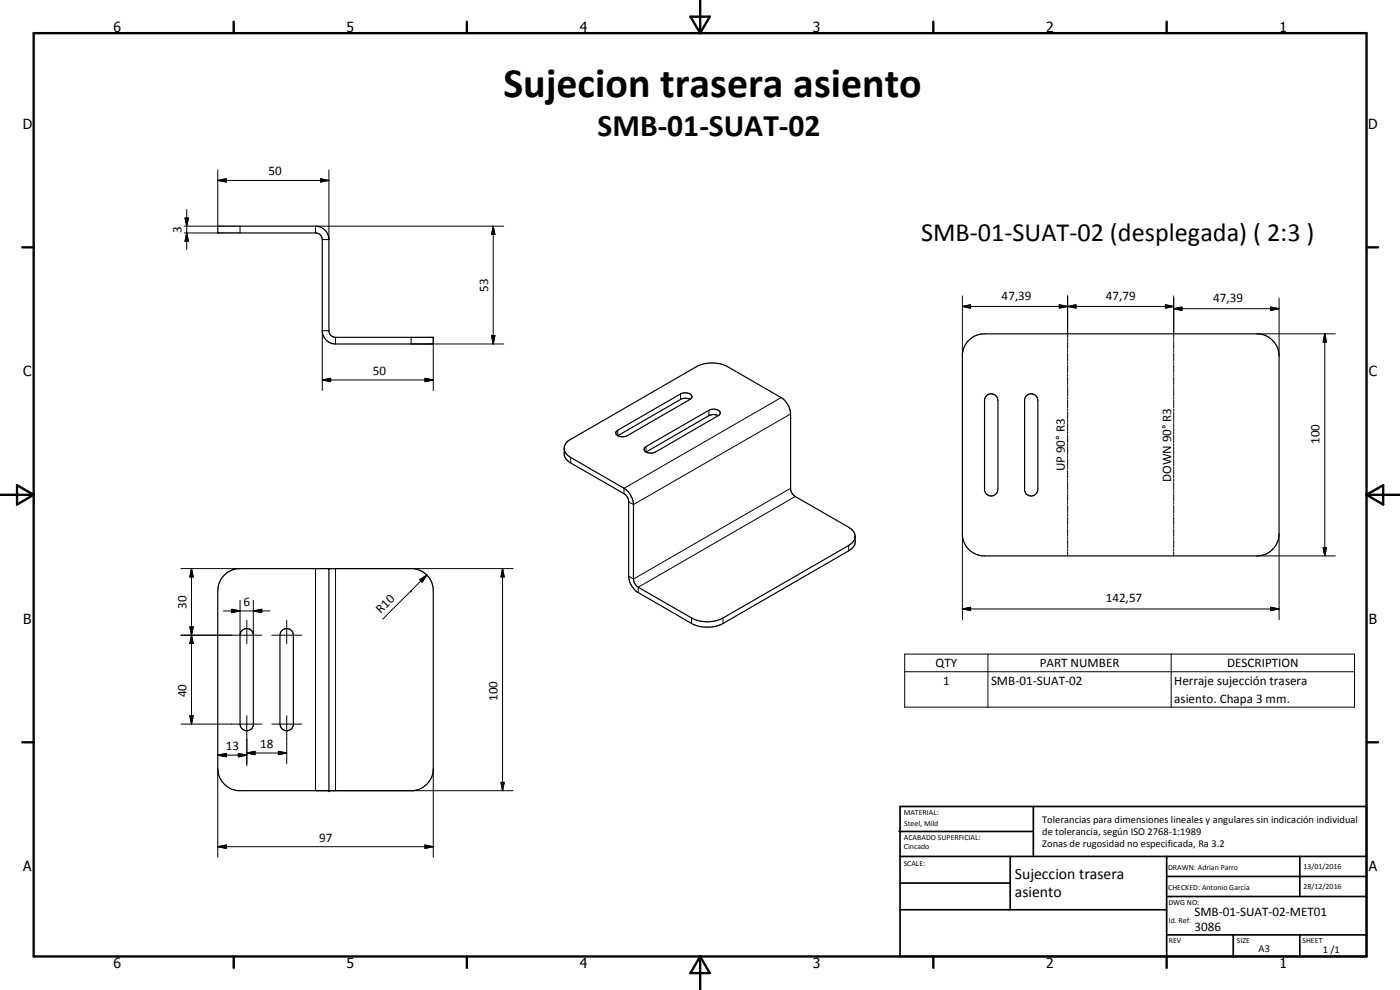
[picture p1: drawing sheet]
<svg xmlns="http://www.w3.org/2000/svg" width="420mm" height="297mm" viewBox="0 0 420 297" stroke-linecap="round" stroke-linejoin="round" font-family="sans-serif">
<g fill="none" stroke="#000" stroke-width=".35">
<path d="M65.4 67.9h29.3a4.1 4.1 0 0 1 4 3.5v27.8a2 2 0 0 0 2 2h29.3v2h-29.3a4 4 0 0 1-4-3.5v-27.8a2.07 2.07 0 0 0-1.6-2h-29.7zM207.1 119.8a3.1 3.1 0 0 0-2.9 0l-18.8 10.9M207.1 119.8a.98 .98 0 0 0 .5-1.1 .98 .98 0 0 0-1.1-.7l-1-.1-1.3 .3-18.8 10.9-.6 .7 .1 .4 .5 .5M207.1 119.8l-18.9 10.9a3.1 3.1 0 0 1-2.8 0M290.5 102.3a6.7 6.7 0 0 1 5-2.1h81.7a6.7 6.7 0 0 1 6.7 6.6v53.3a6.7 6.7 0 0 1-6.1 6.7h-83a6.7 6.7 0 0 1-6-6v-54.6l.5-1.8zM295.9 118.9a2.02 2.02 0 0 1 2.3-.6 2.02 2.02 0 0 1 1.3 1.8v26.7a2.03 2.03 0 0 1-1.8 2 2.03 2.03 0 0 1-2.2-1.6v-27.4zM307.9 118.9a2.02 2.02 0 0 1 2.2-.6 2.02 2.02 0 0 1 1.4 1.8v26.7a2.01 2.01 0 0 1-1.8 2 2.01 2.01 0 0 1-2.2-1.6v-27.4zM169.3 134.7a3.5 3.5 0 0 0 2 2.5l16 9.3a6.1 6.1 0 0 1 2.8 4.9v22.3a3.2 3.2 0 0 0 1.4 2.5l16 9.2a10.3 10.3 0 0 0 9.5 0l37.7-21.7a2.91 2.91 0 0 0 1.9-2.8 2.91 2.91 0 0 0-1.9-2.7l-16-9.2a3.6 3.6 0 0 1-1.4-2.2v-22.6a6.3 6.3 0 0 0-2.9-4.9l-16-9.3a10.5 10.5 0 0 0-9.4 0l-37.7 21.8a3.3 3.3 0 0 0-2 2.6v2.1a3.9 3.9 0 0 0 2 2.4l16 9.2a3.1 3.1 0 0 1 1.4 2.2v22.6a6.3 6.3 0 0 0 2.8 4.9l16 9.3a10.6 10.6 0 0 0 9.5 0l37.7-21.8a3.3 3.3 0 0 0 2-2.7v-1.7M215.5 124.7a3 3 0 0 0-2.7 0l-18.9 10.9M215.5 124.7a.84 .84 0 0 0 .6-.6 .84 .84 0 0 0-.3-.9l-1.5-.4-1.3 .2-19.1 11a.89 .89 0 0 0-.6 .8 .89 .89 0 0 0 .6 .8M215.5 124.7l-18.8 10.9-.9 .3h-1l-.9-.3M67.1 172.8l2-1.5 2.3-.7h52.6a6.7 6.7 0 0 1 6 6.6v53.4a6.7 6.7 0 0 1-6 6.6h-52.6a6.8 6.8 0 0 1-6-6.6v-53.4a6.6 6.6 0 0 1 1.7-4.4z"/>
<path d="M98.7 170.6v66.6M72.5 189.3a2.02 2.02 0 0 1 2.1-.6 2.02 2.02 0 0 1 1.4 1.5v27.4a2 2 0 0 1-2.1 1.7 2 2 0 0 1-1.9-2v-26.7zM84.7 189.1a2.05 2.05 0 0 1 3.3 1.1v27.4a2.03 2.03 0 0 1-2.1 1.7 2.03 2.03 0 0 1-1.9-2v-26.7l.1-.7z"/>
</g>
<g fill="none" stroke="#000" stroke-width=".3">
<path d="M65.4 54.1l2.5-.5v1zM65.4 54.1h33.3M65.4 51v16.9h-10.1M96.2 53.6l2.5 .5-2.5 .5zM98.7 51v20.9h-2M55.3 69.9h10.1M55.5 65.4h1l-.5 2.5zM56 69.9l.5 2.5h-1zM56 62.9v12M72 67.9v2M148 67.9l.5 2.5h-1zM148 67.9v35.3"/>
<path d="M151.2 67.9h-56.5v2M98.7 99.2h-2v18M288.8 91.9l2.5-.5v1.1zM288.8 88.8v18M288.8 91.9h63.4M317.9 91.4l2.5 .5-2.5 .6zM317.9 91.4l5 1.1v-1.1l-5 1.1zM320.4 91.9l2.5-.5v1.1zM320.4 88.8v12.5M349.7 91.4l2.5 .5-2.5 .6zM352.2 92.6l2.5-.5v1zM352.2 88.8v12.5"/>
<path d="M352.2 92.6h31.7M381.3 92.1l2.6 .5-2.6 .5zM383.9 89.5v17.3M96.7 114l2.5-.5v1zM96.7 114h33.3M100.7 101.2v2M123.4 101.2v2h27.8M127.5 113.5l2.5 .5-2.5 .5zM130 101.2v16M147.5 100.7h1l-.5 2.5zM204.2 118.2v1.6M234.4 119.3l-47.1 27.2v1.6"/>
<path d="M320.4 101.6v.6M320.4 102.5v2.3M320.4 105.1v.6M320.4 106v2.3M320.4 108.6v.6M320.4 109.5v2.3M320.4 112.1v.6M320.4 113v2.4M320.4 115.7v.5M320.4 116.5v2.4M320.4 119.2v.6M352.2 101.6v.6"/>
<path d="M352.2 102.5v2.3M352.2 105.1v.6M352.2 106v2.3M352.2 108.6v.6M352.2 109.5v2.3M352.2 112.1v.6M352.2 113v2.4M352.2 115.7v.5M352.2 116.5v2.4M352.2 119.2v.6M377.2 100.2h23.6M397.6 100.2l.5 2.5h-1z"/>
<path d="M397.6 100.2v66.6M171.3 137.2v1.7M185.4 129.1v1.6M193.9 134v1.6M212.8 123.1v1.6M237.3 124.2l-47.2 27.2-1.4-.8M320.4 120v2.4M320.4 122.7v.5M320.4 123.6v2.3M320.4 126.2v.5M320.4 127v2.4M320.4 129.7v.6"/>
<path d="M320.4 130.6v2.3M320.4 133.2v.6M320.4 134.1v2.3M320.4 136.7v.6M320.4 137.6v2.3M352.2 120v2.4M352.2 122.7v.5M352.2 123.6v2.3M352.2 126.2v.5M352.2 127v2.4M352.2 129.7v.6M352.2 130.6v2.3"/>
<path d="M352.2 133.2v.6M352.2 134.1v2.3M352.2 136.7v.6M352.2 137.6v2.3M237.3 146.5l-47.2 27.2-1.4-.8M238.7 149l-47.2 27.2v1.6M320.4 140.2v.6M320.4 141.1v2.3M320.4 143.7v.6M320.4 144.6v2.3M320.4 147.2v.6M320.4 148.1v2.4"/>
<path d="M320.4 150.7v.6M320.4 151.6v2.4M320.4 154.2v.6M320.4 155.1v2.4M320.4 157.7v.6M320.4 158.6v2.4M352.2 140.2v.6M352.2 141.1v2.3M352.2 143.7v.6M352.2 144.6v2.3M352.2 147.2v.6M352.2 148.1v2.4"/>
<path d="M352.2 150.7v.6M352.2 151.6v2.4M352.2 154.2v.6M352.2 155.1v2.4M352.2 157.7v.6M352.2 158.6v2.4M54.3 170.6h17.7M57.5 170.6l.5 2.5h-1zM57.5 170.6v46.7M100.7 170.6v66.6M123.4 177.2h.1M123.4 177.2l-8.6 8.6"/>
<path d="M126 173.9l2.1-1.3-1.4 2.1zM128.1 172.6l-4.7 4.6M150.8 170.6l.5 2.5h-.9zM150.8 170.6v66.6M154 170.6h-59.3v66.6h59.3M254.7 163.7v1.6M288.8 160.1v25.8M320.4 161.3v.5M320.4 162.1v2.4M320.4 164.8v.6M320.4 165.7v1.1M352.2 161.3v.5"/>
<path d="M352.2 162.1v2.4M352.2 164.8v.6M352.2 165.7v1.1M377.2 166.8h23.6M383.9 160.1v25.8M397.1 164.3h1l-.5 2.5zM54.3 190.6h24.3M57 188.1h1l-.5 2.5zM57 188.1l1 5h-1l1-5zM57.5 190.6l.5 2.5h-1zM67 183.3h14.1M69.5 182.8l2.5 .5-2.5 .5z"/>
<path d="M72 180.1v10.4M74.1 186.1v7M76 183.3l2.6-.5v1zM76 180.1v10.4M81.6 190.6h8.9M86.1 186.1v7M207.5 185.4v1.7M217 185.4v1.7M271.5 196.3h135v15.9h-135zM288.8 182.7l2.5-.5v1zM288.8 182.7h95.1M296.5 196.3v15.9"/>
<path d="M351.5 196.3v15.9M381.3 182.2l2.6 .5-2.6 .5zM54.3 217.3h24.3M57 214.8h1l-.5 2.5zM74.1 214.8v14.9M81.6 217.3h8.9M86.1 214.8v14.3M271.5 201.5h135M65.4 226.6l2.5-.5v1zM65.4 230.6v26.6M65.4 226.6h8.7M71.5 226.1l2.6 .5-2.6 .5z"/>
<path d="M74.1 225.9l2.4-.5v1zM74.1 225.9h12M83.6 225.4l2.5 .5-2.5 .5zM130 230.6v26.6M150.4 234.7h.9l-.5 2.5zM65.4 254l2.5-.5v1.1zM65.4 254h64.6M127.5 253.5l2.5 .5-2.5 .6z"/>
</g>
<g fill="#000">
<circle cx="98.7" cy="170.6" r=".18"/>
<circle cx="98.7" cy="237.2" r=".18"/>
</g>
<g fill="none" stroke="#000" stroke-width=".71">
<path d="M10.1 9.9h400v277.1h-400zM70.1 6.5v3.4M140.1 6.5v3.4M207.2 5h5.8l-2.9 4.9zM210.1 0v9.9M280.1 6.5v3.4M350.1 6.5v3.4M6.7 74.2h3.4M410.1 74.2h3.5M.1 148.5h10M5.1 145.6l5 2.9-5 2.9zM410.1 148.5h10"/>
<path d="M410.1 148.5l5-2.9v5.8zM6.7 222.7h3.4M410.1 222.7h3.5M70.1 287v3.4M140.1 287v3.4M210.1 287v10M210.1 287l2.9 5h-5.8zM280.1 287v3.4M350.1 287v3.4"/>
</g>
<g fill="none" stroke="#000" stroke-width=".51">
<path d="M269.8 249.5h40.3M270.1 242h140v45h-140zM270.1 257h140M303.2 257v16M310.1 242v15M350.1 257v30M390.1 257v12M270.1 265h33.1M270.1 273h80M350.1 269h60M350.1 263h60M350.1 280.5h60"/>
<path d="M370.1 280.5v6.5M390.1 280.5v6.5"/>
</g>
<g fill="#000">
<path d="M65.4 54.1l2.5-.5v1zM96.2 53.6l2.5 .5-2.5 .5zM55.5 65.4h1l-.5 2.5zM56 69.9l.5 2.5h-1zM148 67.9l.5 2.5h-1zM288.8 91.9l2.5-.5v1.1zM317.9 91.4l2.5 .5-2.5 .6zM320.4 91.9l2.5-.5v1.1zM349.7 91.4l2.5 .5-2.5 .6zM352.2 92.6l2.5-.5v1zM381.3 92.1l2.6 .5-2.6 .5zM96.7 114l2.5-.5v1z"/>
<path d="M127.5 113.5l2.5 .5-2.5 .5zM147.5 100.7h1l-.5 2.5zM397.6 100.2l.5 2.5h-1zM57.5 170.6l.5 2.5h-1zM126 173.9l2.1-1.3-1.4 2.1zM150.8 170.6l.5 2.5h-.9zM397.1 164.3h1l-.5 2.5zM57 188.1h1l-.5 2.5zM57.5 190.6l.5 2.5h-1zM69.5 182.8l2.5 .5-2.5 .5zM76 183.3l2.6-.5v1zM288.8 182.7l2.5-.5v1z"/>
<path d="M381.3 182.2l2.6 .5-2.6 .5zM57 214.8h1l-.5 2.5zM65.4 226.6l2.5-.5v1zM71.5 226.1l2.6 .5-2.6 .5zM74.1 225.9l2.4-.5v1zM83.6 225.4l2.5 .5-2.5 .5zM150.4 234.7h.9l-.5 2.5zM65.4 254l2.5-.5v1.1zM127.5 253.5l2.5 .5-2.5 .6z"/>
</g>
<text font-size="12.6" x="151.1" y="29.1">Sujecion trasera asiento</text>
<text font-size="9.4" x="179.4" y="40.9">SMB-01-SUAT-02</text>
<text font-size="7.9" x="276.4" y="72.2">SMB-01-SUAT-02 (desplegada) ( 2:3 )</text>
<g font-size="4.7">
<text x="304.6" y="263.8">Sujeccion trasera</text>
<text x="304.6" y="269.2">asiento</text>
</g>
<g font-size="4.2">
<text x="34" y="9.6">6</text>
<text x="104" y="9.6">5</text>
<text x="174" y="9.6">4</text>
<text x="244" y="9.6">3</text>
<text x="314" y="9.6">2</text>
<text x="384" y="9.6">1</text>
<text x="6.8" y="38.7">D</text>
<text x="410.6" y="38.7">D</text>
<text x="7" y="112.9">C</text>
<text x="410.8" y="112.9">C</text>
<text x="7" y="187.1">B</text>
<text x="410.8" y="187.1">B</text>
<text x="7" y="261.4">A</text>
<text x="410.8" y="261.4">A</text>
<text x="34" y="290.4">6</text>
<text x="104" y="290.4">5</text>
<text x="174" y="290.4">4</text>
<text x="244" y="290.4">3</text>
<text x="314" y="290.4">2</text>
<text x="384" y="290.4">1</text>
</g>
<g font-size="3.9">
<text x="80.6" y="52.6">50</text>
<text x="54.5" y="69.9" transform="rotate(-90 54.5 69.9)">3</text>
<text x="146.5" y="87.6" transform="rotate(-90 146.5 87.6)">53</text>
<text x="300.6" y="89.9">47,39</text>
<text x="331.8" y="89.9">47,79</text>
<text x="364.1" y="90.6">47,39</text>
<text x="111.9" y="112.5">50</text>
<text x="396" y="133.2" transform="rotate(-90 396 133.2)">100</text>
<text x="319.6" y="141.4" transform="rotate(-90 319.6 141.4)">UP 90° R3</text>
<text x="351.5" y="144.7" transform="rotate(-90 351.5 144.7)">DOWN 90° R3</text>
<text x="56" y="182.6" transform="rotate(-90 56 182.6)">30</text>
<text x="73.1" y="181.7">6</text>
<text x="114.3" y="184.1" transform="rotate(-45 114.3 184.1)">R10</text>
<text x="331.8" y="180.6">142,57</text>
<text x="280.8" y="200.2">QTY</text>
<text x="312.1" y="200.2">PART NUMBER</text>
<text x="368.3" y="200.2">DESCRIPTION</text>
<text x="56" y="209.3" transform="rotate(-90 56 209.3)">40</text>
<text x="283" y="205.5">1</text>
<text x="297.4" y="205.5">SMB-01-SUAT-02</text>
<text x="352.4" y="205.6">Herraje sujección trasera</text>
<text x="149.3" y="210.3" transform="rotate(-90 149.3 210.3)">100</text>
<text x="352.4" y="210.9">asiento. Chapa 3 mm.</text>
<text x="67.8" y="225">13</text>
<text x="78.1" y="224.4">18</text>
<text x="95.7" y="252.5">97</text>
<text x="358.5" y="275">SMB-01-SUAT-02-MET01</text>
<text x="358.5" y="279.4">3086</text>
</g>
<g font-size="3.1">
<text x="312.7" y="246.8">Tolerancias para dimensiones lineales y angulares sin indicación individual</text>
<text x="312.7" y="250.4">de tolerancia, según ISO 2768-1:1989</text>
<text x="312.7" y="254">Zonas de rugosidad no especificada, Ra 3.2</text>
<text x="377.7" y="285.6">A3</text>
<text x="397" y="285.9">1 /1</text>
</g>
<g font-size="2.4">
<text x="271.2" y="244.4">MATERIAL:</text>
<text x="271.3" y="252">ACABADO SUPERFICIAL:</text>
<text x="271.4" y="247.9">Steel, Mild</text>
<text x="271.3" y="254.6">Cincado</text>
<text x="271.2" y="259.7">SCALE:</text>
<text x="350.6" y="261">DRAWN: Adrian Parro</text>
<text x="391.2" y="260.6">13/01/2016</text>
<text x="350.6" y="267.1">CHECKED: Antonio García</text>
<text x="391.2" y="266.7">28/12/2016</text>
<text x="350.6" y="271.4">DWG NO:</text>
<text x="350.8" y="276.9">Id. Ref:</text>
<text x="350.8" y="282.8">REV</text>
<text x="371.2" y="282.9">SIZE</text>
<text x="390.9" y="282.9">SHEET</text>
</g>
</svg>
